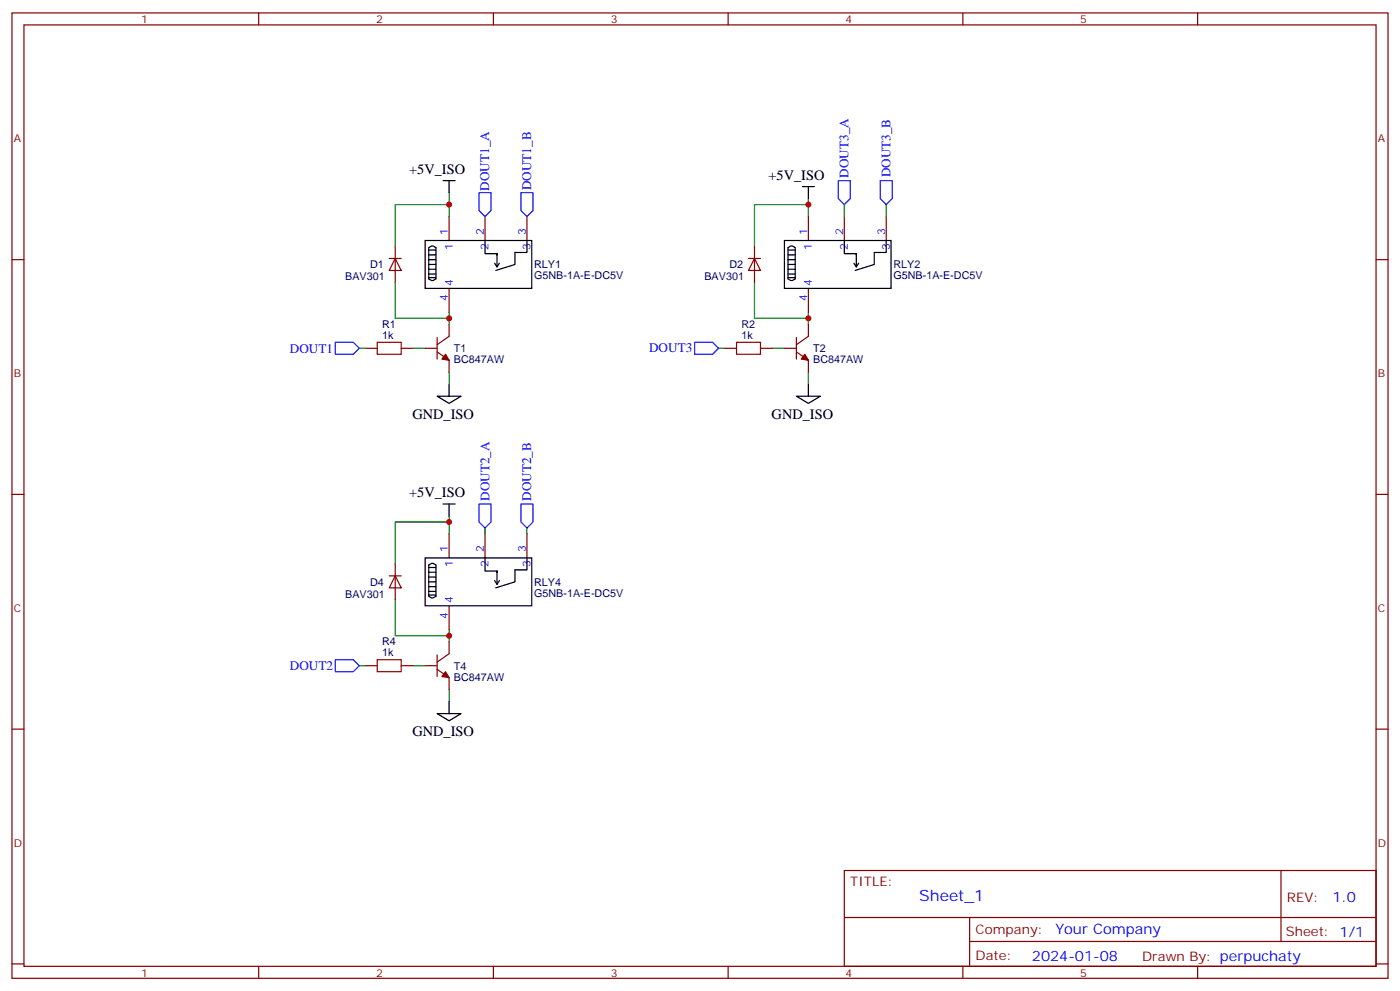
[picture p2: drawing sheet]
<svg xmlns="http://www.w3.org/2000/svg" width="412mm" height="292mm" viewBox="0 0 412 292" stroke-linecap="round" stroke-linejoin="round" font-family="sans-serif">
<g fill="none" stroke="#870000" stroke-width=".35">
<path d="M3.5 3.8h405.4v284.3h-405.4zM7.1 7.3h398.2v277.3h-398.2zM76.2 3.8v3.5M145.3 3.8v3.5M214.5 3.8v3.5M283.6 3.8v3.5M352.8 3.8v3.5M3.5 76.5h3.6M132.3 63.8v7M142.9 63.8v7M155.2 63.8v7M238.1 63.8v7"/>
<path d="M248.7 63.8v7M261.1 63.8v7M405.3 76.5h3.6M128.8 99.4v6.4M132.3 84.9v7.1M132.3 95.5v3.6l-3.5 2.4M234.6 99.4v6.4M238.1 95.5v3.6l-3.5 2.4M238.1 84.9v7.1M107.6 102.6h3.5M118.2 102.6h3.5M125.2 102.6h3.6"/>
<path d="M128.8 103.6l3.5 2.5v3.5M213.4 102.6h3.6M224 102.6h3.5M231.1 102.6h3.5M234.6 103.6l3.5 2.5v3.5M3.5 145.6h3.6M132.3 157.3v7M142.9 157.3v7M155.2 157.3v7M405.3 145.6h3.6M132.3 178.4v7.1M107.6 196.1h3.5"/>
<path d="M118.2 196.1h3.5M125.2 196.1h3.6M128.8 197.1l3.5 2.5v3.5M128.8 192.9v6.3M132.3 189v3.5l-3.5 2.5M3.5 214.8h3.6M405.3 214.8h3.6M248.7 256.4h156.6v28.2h-156.6zM377.3 256.4v20.9M248.7 270.2h156.5M285.6 277.3h119.6M285.6 270.2v14.2"/>
<path d="M3.5 283.9h3.6M76.2 284.6v3.5M145.3 284.6v3.5M214.5 284.6v3.5M283.6 284.6v3.5M352.8 284.6v3.5M405.3 283.9h3.6"/>
</g>
<g fill="none" stroke="#000" stroke-width=".35">
<path d="M130.5 53.2h3.6M132.3 53.2v3.5M236.4 55h3.5M238.1 55v3.5M125.2 70.8h31.4v14.1h-31.4zM126.3 73a1.34 1.34 0 0 1 2.1 0v9.1a1.34 1.34 0 0 1-2.1 0zM126.3 73.7h2.1M126.3 75.1h2.1M126.3 76.5h2.1M126.3 77.9h2.1M126.3 79.3h2.1M142.9 70.8v3.9h3.5"/>
<path d="M145.7 77.5l.7 1.1M146.4 75.1v-.4v3.9M147.1 77.5l-.7 1.1M155.2 70.8v3.6h-3.5v3.5l-5.7 1.8M231.1 70.8h31.4v14.1h-31.4zM232.1 73a1.34 1.34 0 0 1 2.1 0v9.1a1.34 1.34 0 0 1-2.1 0zM232.1 73.7h2.1M232.1 75.1h2.1M232.1 76.5h2.1M232.1 77.9h2.1M232.1 79.3h2.1M248.7 70.8v3.9h3.5"/>
<path d="M251.5 77.5l.7 1.1M252.2 75.1v-.4v3.9M252.9 77.5l-.7 1.1M261.1 70.8v3.6h-3.6v3.5l-5.6 1.8M126.3 80.7h2.1M126.3 81.8h2.1M232.1 80.7h2.1M232.1 81.8h2.1M128.8 116.7h7l-3.5 2.1zM132.3 113.2v3.5M234.6 116.7h7.1l-3.6 2.1zM238.1 113.2v3.5"/>
<path d="M130.5 148.4h3.6M132.3 148.4v3.6M125.2 164.3h31.4v14.1h-31.4zM126.3 166.4a1.34 1.34 0 0 1 2.1 0v9.2a1.34 1.34 0 0 1-2.1 0zM126.3 167.1h2.1M126.3 168.6h2.1M126.3 170h2.1M126.3 171.4h2.1M126.3 172.8h2.1M126.3 174.2h2.1M126.3 175.3h2.1M142.9 164.3v3.9h3.5"/>
<path d="M145.7 171l.7 1.1M146.4 168.6v-.4v3.9M147.1 171l-.7 1.1M155.2 164.3v3.6h-3.5v3.5l-5.7 1.7M128.8 210.2h7l-3.5 2.1zM132.3 206.7v3.5"/>
</g>
<g fill="none" stroke="#008700" stroke-width=".35">
<path d="M132.3 56.7v7.1M238.1 58.5v5.3M132.3 60.3h-15.9v12.3M238.1 60.3h-15.9v12.3M248.7 60.3v3.5M261.1 60.3v3.5M116.4 83.2v10.6h15.9M132.3 92v3.5M222.2 83.2v10.6h15.9M238.1 92v3.5M105.8 102.6h1.8M121.7 102.6h3.5"/>
<path d="M132.3 109.6v3.6M211.7 102.6h1.7M227.5 102.6h3.6M238.1 109.6v3.6M132.3 153.7h-15.9v12.4M132.3 152v5.3M142.9 155.5v1.8M155.2 155.5v1.8M116.4 176.7v10.6h15.9M105.8 196.1h1.8M121.7 196.1h3.5M132.3 185.5v3.5"/>
<path d="M132.3 203.1v3.6"/>
</g>
<g fill="#870000" stroke="#870000" stroke-width=".35">
<path d="M131.2 104.4l1.1 1.7-2.1-.3z"/>
<path d="M237.1 104.4l1 1.7-2.1-.3z"/>
<path d="M131.2 197.8l1.1 1.8-2.1-.4z"/>
</g>
<path d="M111.1 100.8h7.1v3.6h-7.1zM217 100.8h7v3.6h-7zM111.1 194.3h7.1v3.5h-7.1z" fill="none" stroke="#a10000" stroke-width=".35"/>
<path d="M141.1 56.7h3.5v5.3l-1.7 1.8-1.8-1.8zM153.5 56.7h3.5v5.3l-1.8 1.8-1.7-1.8zM246.9 53.2h3.6v5.3l-1.8 1.8-1.8-1.8zM259.3 53.2h3.5v5.3l-1.7 1.8-1.8-1.8zM98.8 100.8h5.3l1.7 1.8-1.7 1.8h-5.3zM204.6 100.8h5.3l1.8 1.8-1.8 1.8h-5.3zM141.1 148.4h3.5v5.3l-1.7 1.8-1.8-1.8zM153.5 148.4h3.5v5.3l-1.8 1.8-1.7-1.8zM98.8 194.3h5.3l1.7 1.8-1.7 1.7h-5.3z" fill="none" stroke="#00f" stroke-width=".35"/>
<path d="M114.7 76.1h3.5M116.4 76.1l1.8 3.6h-3.5zM116.4 72.6v10.6M220.5 76.1h3.5M222.2 76.1l1.8 3.6h-3.5zM222.2 72.6v10.6M114.7 169.6h3.5M116.4 169.6l1.8 3.5h-3.5zM116.4 166.1v10.6" fill="none" stroke="#850000" stroke-width=".35"/>
<g fill="#c00">
<circle cx="132.3" cy="93.8" r=".88"/>
<circle cx="132.3" cy="60.3" r=".88"/>
<circle cx="238.1" cy="60.3" r=".88"/>
<circle cx="238.1" cy="93.8" r=".88"/>
<circle cx="132.3" cy="153.7" r=".88"/>
<circle cx="132.3" cy="187.3" r=".88"/>
</g>
<text font-size="4.6" fill="#00f" x="270.8" y="265.4">Sheet_1</text>
<g font-size="4.2">
<text x="120.5" y="51.1">+5V_ISO</text>
<text x="226.3" y="52.9">+5V_ISO</text>
<text x="121.5" y="123.4">GND_ISO</text>
<text x="227.3" y="123.4">GND_ISO</text>
<text x="120.5" y="146.4">+5V_ISO</text>
<text x="121.5" y="216.9">GND_ISO</text>
</g>
<g font-size="4.2" fill="#00f">
<text x="392.5" y="265.7">1.0</text>
<text x="310.9" y="275.2">Your Company</text>
<text x="304" y="283">2024-01-08</text>
</g>
<g font-size="3.9" fill="#00f">
<text x="250" y="52.3" transform="rotate(-90 250 52.3)">DOUT3_A</text>
<text x="262.3" y="52.2" transform="rotate(-90 262.3 52.2)">DOUT3_B</text>
<text x="144.1" y="56.1" transform="rotate(-90 144.1 56.1)">DOUT1_A</text>
<text x="156.4" y="56" transform="rotate(-90 156.4 56)">DOUT1_B</text>
<text x="85.4" y="103.9">DOUT1</text>
<text x="191.2" y="103.8">DOUT3</text>
<text x="144.1" y="147.5" transform="rotate(-90 144.1 147.5)">DOUT2_A</text>
<text x="156.5" y="147.5" transform="rotate(-90 156.5 147.5)">DOUT2_B</text>
<text x="85.4" y="197.2">DOUT2</text>
</g>
<g font-size="3.9" fill="#800">
<text x="250.5" y="261">TITLE:</text>
<text x="379.1" y="265.7">REV:</text>
<text x="287.4" y="275.2">Company:</text>
<text x="378.7" y="275.8">Sheet: 1/1</text>
<text x="287.4" y="282.9">Date:</text>
<text x="336.4" y="282.9">Drawn By: perpuchaty</text>
</g>
<g font-size="3.2" fill="#800">
<text x="41.6" y="6.8">1</text>
<text x="110.8" y="6.8">2</text>
<text x="179.9" y="6.8">3</text>
<text x="249.1" y="6.8">4</text>
<text x="318.2" y="6.8">5</text>
<text x="4.1" y="41.9">A</text>
<text x="405.9" y="41.9">A</text>
<text x="4.1" y="111.1">B</text>
<text x="405.9" y="111.1">B</text>
<text x="4.1" y="180.2">C</text>
<text x="405.9" y="180.2">C</text>
<text x="4.1" y="249.3">D</text>
<text x="405.9" y="249.3">D</text>
<text x="41.6" y="287.6">1</text>
<text x="110.8" y="287.6">2</text>
<text x="179.9" y="287.6">3</text>
<text x="249.1" y="287.6">4</text>
<text x="318.2" y="287.6">5</text>
</g>
<g font-size="3.2" fill="#00f">
<text x="131.9" y="69.1" transform="rotate(-90 131.9 69.1)">1</text>
<text x="142.5" y="69.1" transform="rotate(-90 142.5 69.1)">2</text>
<text x="154.9" y="69.1" transform="rotate(-90 154.9 69.1)">3</text>
<text x="237.8" y="69.1" transform="rotate(-90 237.8 69.1)">1</text>
<text x="248.4" y="69.1" transform="rotate(-90 248.4 69.1)">2</text>
<text x="260.7" y="69.1" transform="rotate(-90 260.7 69.1)">3</text>
<text x="133.3" y="73.6" transform="rotate(-90 133.3 73.6)">1</text>
<text x="143.9" y="73.6" transform="rotate(-90 143.9 73.6)">2</text>
<text x="156.3" y="73.6" transform="rotate(-90 156.3 73.6)">3</text>
<text x="239.2" y="73.6" transform="rotate(-90 239.2 73.6)">1</text>
<text x="249.8" y="73.6" transform="rotate(-90 249.8 73.6)">2</text>
<text x="262.1" y="73.6" transform="rotate(-90 262.1 73.6)">3</text>
<text x="131.9" y="88.7" transform="rotate(-90 131.9 88.7)">4</text>
<text x="133.3" y="84.2" transform="rotate(-90 133.3 84.2)">4</text>
<text x="237.8" y="88.7" transform="rotate(-90 237.8 88.7)">4</text>
<text x="239.2" y="84.2" transform="rotate(-90 239.2 84.2)">4</text>
<text x="131.9" y="162.6" transform="rotate(-90 131.9 162.6)">1</text>
<text x="133.3" y="167" transform="rotate(-90 133.3 167)">1</text>
<text x="142.5" y="162.6" transform="rotate(-90 142.5 162.6)">2</text>
<text x="143.9" y="167" transform="rotate(-90 143.9 167)">2</text>
<text x="154.9" y="162.6" transform="rotate(-90 154.9 162.6)">3</text>
<text x="156.3" y="167" transform="rotate(-90 156.3 167)">3</text>
<text x="133.3" y="177.7" transform="rotate(-90 133.3 177.7)">4</text>
<text x="131.9" y="182.2" transform="rotate(-90 131.9 182.2)">4</text>
</g>
<g font-size="3.2" fill="#000080">
<text x="101.7" y="82.6">BAV301</text>
<text x="109" y="79">D1</text>
<text x="157.3" y="82.2">G5NB-1A-E-DC5V</text>
<text x="157.3" y="79">RLY1</text>
<text x="207.5" y="82.6">BAV301</text>
<text x="214.9" y="79">D2</text>
<text x="263.2" y="82.2">G5NB-1A-E-DC5V</text>
<text x="263.2" y="79">RLY2</text>
<text x="112.6" y="99.8">1k</text>
<text x="112.6" y="96.6">R1</text>
<text x="218.4" y="99.8">1k</text>
<text x="218.4" y="96.6">R2</text>
<text x="133.7" y="106.9">BC847AW</text>
<text x="133.7" y="103.7">T1</text>
<text x="239.5" y="106.9">BC847AW</text>
<text x="239.5" y="103.7">T2</text>
<text x="109" y="172.5">D4</text>
<text x="157.3" y="172.5">RLY4</text>
<text x="101.7" y="176.1">BAV301</text>
<text x="157.3" y="175.7">G5NB-1A-E-DC5V</text>
<text x="112.6" y="190.1">R4</text>
<text x="112.6" y="193.3">1k</text>
<text x="133.7" y="197.2">T4</text>
<text x="133.7" y="200.4">BC847AW</text>
</g>
</svg>
